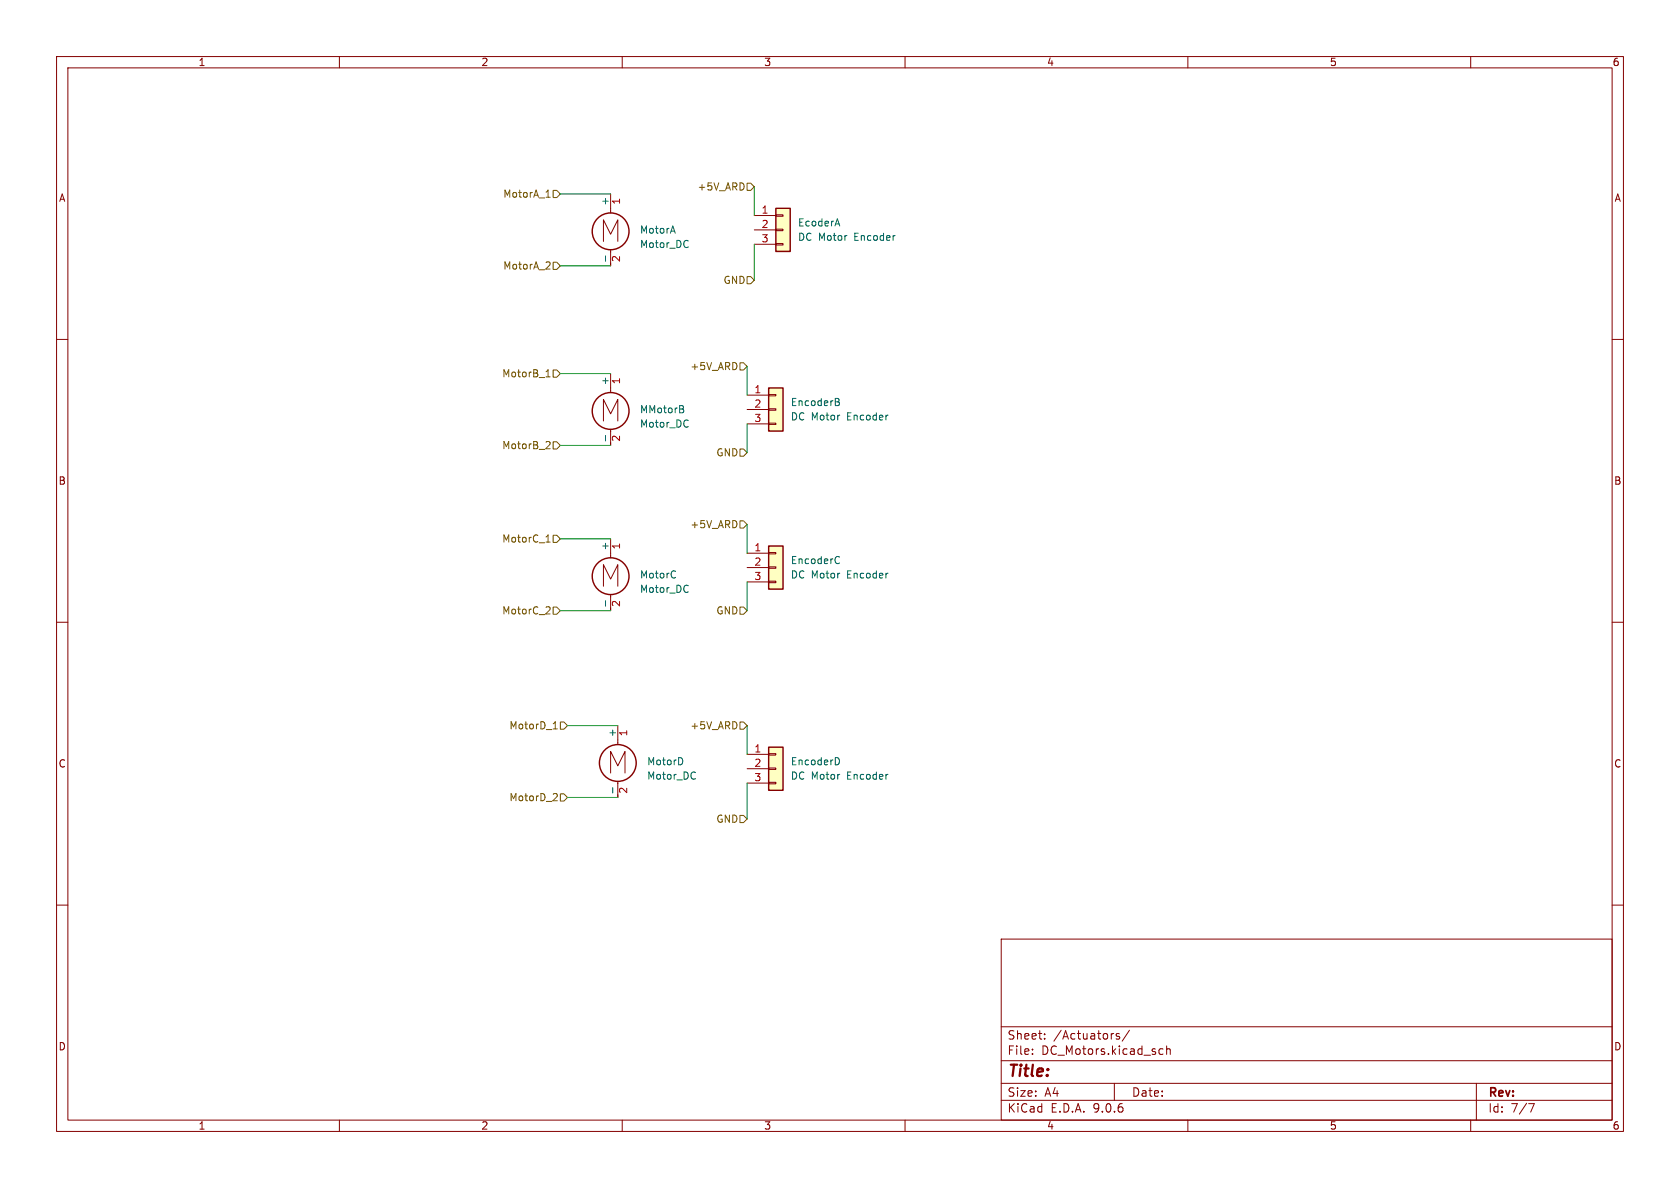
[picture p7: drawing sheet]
<svg xmlns="http://www.w3.org/2000/svg" width="297mm" height="210mm" viewBox="0 0 297 210" stroke-linecap="round" stroke-linejoin="round" font-family="sans-serif">
<g fill="none" stroke="#840000" stroke-width=".18">
<path d="M10 10h277v190h-277zM12 12h273v186h-273zM60 10v2M110 10v2M160 10v2M210 10v2M260 10v2M10 60h2M106.7 74.4v-3.8l1.2 2.6 1.3-2.6v3.8M107.9 66v3.4M107.9 75.9v2.8M285 60h2"/>
<path d="M10 110h2M285 110h2M10 160h2M177 166h108v32h-108zM285 160h2M60 198v2M110 198v2M160 198v2M177 194.5h108M177 191.5h108M177 187.5h108M177 181.5h108"/>
<path d="M182.5 186.3v.1M182.5 185.5v.1M184.7 183.6v.1M184.7 182.8v.1M197 191.5v3M197.9 182.8l-.4-.1-.2 .2 .1 .2 .5 .2v.3h-.6M199.7 182.1l-1.3 2M205 186.3h.6M205 185.5h.6M206.2 185.5l.3-.1 .3 .1 .1 .9M206.2 184.9v1.5M210 198v2"/>
<path d="M260 198v2M261 191.5v6.5M270.2 195.1h1l-.6 1.5"/>
</g>
<circle cx="107.9" cy="72.6" r="3.3" fill="none" stroke="#840000" stroke-width=".25"/>
<path d="M107 77v1M120.8 72.4l.1 .1-.1 .4M120.8 71.8v.4M121.6 74.3l.1 .1M121.7 75.4h-.1" fill="none" stroke="#006464" stroke-width=".18"/>
<path d="M135.9 96.5h2.5v7.6h-2.5z" fill="#ffffc2"/>
<g fill="none" stroke="#840000" stroke-width=".25">
<path d="M135.9 96.5h2.5v7.6h-2.5z"/>
<circle cx="107.9" cy="101.9" r="3.3"/>
</g>
<path d="M107.9 95.3v3.3M132.1 97.8h3.8M135.9 97.7h1.3v.2h-1.3zM106.7 103.6v-3.8l1.2 2.6 1.3-2.6v3.8M107.9 105.1v2.9M132.1 100.3h3.8M132.1 102.9h3.8M135.9 100.2h1.3v.3h-1.3zM135.9 102.7h1.3v.3h-1.3z" fill="none" stroke="#840000" stroke-width=".18"/>
<path d="M148 98.4l.4 .1M148.4 99.5l-.4 .1M107 106.2v1M119.4 101h.1M119.4 102.1h.1M121.6 103.5l.1 .1M121.7 104.6l-.1 .1" fill="none" stroke="#006464" stroke-width=".18"/>
<path d="M135.9 132.1h2.5v7.6h-2.5z" fill="#ffffc2"/>
<g fill="none" stroke="#840000" stroke-width=".25">
<path d="M135.9 132.1h2.5v7.6h-2.5z"/>
<circle cx="107.9" cy="40.9" r="3.3"/>
</g>
<path d="M107.9 34.3v3.3M106.7 42.7v-3.8l1.2 2.5 1.3-2.5v3.8M107.9 44.1v2.9M132.1 133.4h3.8M132.1 135.9h3.8M132.1 138.4h3.8M135.9 133.2h1.3v.3h-1.3zM135.9 135.8h1.3v.2h-1.3zM135.9 138.3h1.3v.3h-1.3z" fill="none" stroke="#840000" stroke-width=".18"/>
<path d="M118.9 39.9l.5 1.3M107 45.2v1M121.6 42.5l.1 .1M121.7 43.6l-.1 .1M148 133.9a.68 .68 0 0 1 .4 .7 .68 .68 0 0 1-.4 .6" fill="none" stroke="#006464" stroke-width=".18"/>
<path d="M135.9 68.6h2.5v7.6h-2.5z" fill="#ffffc2"/>
<path d="M135.9 68.6h2.5v7.6h-2.5z" fill="none" stroke="#840000" stroke-width=".25"/>
<path d="M132.1 69.9h3.8M132.1 72.4h3.8M132.1 74.9h3.8M135.9 69.7h1.3v.3h-1.3zM135.9 72.3h1.3v.2h-1.3zM135.9 74.8h1.3v.3h-1.3z" fill="none" stroke="#840000" stroke-width=".18"/>
<path d="M147.7 70.4l.6 .2v.2l-.2 .2M147.7 71h.4M148.1 71l.3 .3-.1 .3-.6 .1" fill="none" stroke="#006464" stroke-width=".18"/>
<path d="M137.2 36.8h2.5v7.7h-2.5z" fill="#ffffc2"/>
<g fill="none" stroke="#840000" stroke-width=".25">
<path d="M137.2 36.8h2.5v7.7h-2.5z"/>
<circle cx="109.2" cy="134.9" r="3.3"/>
</g>
<path d="M133.3 38.1h3.9M137.2 38h1.2v.2h-1.2zM133.3 40.6h3.9M133.3 43.2h3.9M137.2 40.5h1.2v.3h-1.2zM137.2 43.1h1.2v.2h-1.2zM107.9 136.7v-3.9l1.3 2.6 1.3-2.6v3.9M109.2 128.3v3.3M109.2 138.1v2.9" fill="none" stroke="#840000" stroke-width=".18"/>
<path d="M148 38.7l.5 1.2M108.3 139.2v1M120.6 134.2v.7M122.9 136.5v.1M122.9 137.6v.1" fill="none" stroke="#006464" stroke-width=".18"/>
<g fill="none" stroke="#725600" stroke-width=".18">
<path d="M96.5 34.9h.8M96.8 33.8l.1-.2v1.3M97.8 33.7h.6l.7 .6-.7 .6h-.6zM132.1 32.4h.6l.6 .6-.6 .7h-.6zM97 46.3l.3 .2-.1 .3-.7 .8h.8M97.8 46.4h.6l.7 .6-.7 .6h-.6zM132.1 48.9h.6l.6 .6-.6 .7h-.6zM96.5 65.7l.4-.4v1.3M96.5 66.6h.8M96.7 78l.4 .1 .2 .3-.8 .9h.8M97.8 65.4h.6l.7 .6-.7 .7h-.6zM97.8 78.1h.6l.7 .6-.7 .7h-.6z"/>
<path d="M130.8 79.4h.6l.7 .6-.7 .6h-.6zM130.8 64.1h.6l.7 .7-.7 .6h-.6zM96.5 95.8h.8M96.7 94.9l.2-.3v1.2M97.8 94.6h.6l.7 .7-.7 .6h-.6zM130.8 92.1h.6l.7 .6-.7 .6h-.6zM96.7 107.3h.4l.2 .3-.8 .9h.8M97.8 107.3h.6l.7 .7-.7 .6h-.6zM130.8 107.3h.6l.7 .7-.7 .6h-.6zM97.8 128.8h.7M97.9 127.9l.3-.3v1.2M99.1 127.6h.6l.6 .7-.6 .6h-.6z"/>
<path d="M130.8 127.6h.6l.7 .7-.7 .6h-.6zM98 140.3h.4l.1 .3-.8 .9h.8M99.1 140.3h.6l.6 .7-.6 .6h-.6zM130.8 144.1h.6l.7 .7-.7 .6h-.6z"/>
</g>
<g fill="none" stroke="#009600" stroke-width=".18">
<path d="M99.1 34.3h8.8M133.3 33v5.1M99.1 47h8.8M133.3 43.2v6.3M99.1 66h8.8M99.1 78.7h8.8M132.1 64.8v5.1M132.1 74.9v5.1M99.1 95.3h8.8M132.1 92.7v5.1M99.1 108h8.8M132.1 102.9v5.1"/>
<path d="M100.3 128.3h8.9M132.1 128.3v5.1M132.1 138.4v6.4M100.3 141h8.9"/>
</g>
<text font-size="2.8" fill="#840000" x="178" y="190.9">Title:</text>
<g font-size="2.1" fill="#840000">
<text x="178" y="184">Sheet:</text>
<text x="186.2" y="184">/Actuators/</text>
<text x="178" y="186.7">File:</text>
<text x="184.1" y="186.7">DC_Motors.kicad_sch</text>
<text x="178" y="196.9">KiCad</text>
<text x="178" y="194.1">Size:</text>
<text x="184.7" y="194.1">A4</text>
<text x="185.7" y="196.9">E.D.A.</text>
<text x="193.3" y="196.9">9.0.6</text>
<text x="200" y="194.1">Date:</text>
<text x="263" y="194.3">Rev:</text>
<text x="263" y="196.9">Id:</text>
<text x="267.1" y="196.9">7/7</text>
</g>
<g font-size="1.8" fill="#840000">
<text x="35" y="11.9">1</text>
<text x="85" y="11.9">2</text>
<text x="135" y="11.9">3</text>
<text x="185" y="11.9">4</text>
<text x="235" y="11.9">5</text>
<text x="285" y="11.9">6</text>
<text x="10.3" y="35.9">A</text>
<text x="285.3" y="35.9">A</text>
<text x="10.3" y="85.9">B</text>
<text x="285.3" y="85.9">B</text>
<text x="10.3" y="135.9">C</text>
<text x="285.3" y="135.9">C</text>
<text x="10.3" y="185.9">D</text>
<text x="285.3" y="185.9">D</text>
<text x="35" y="199.9">1</text>
<text x="85" y="199.9">2</text>
<text x="135" y="199.9">3</text>
<text x="185" y="199.9">4</text>
<text x="235" y="199.9">5</text>
<text x="285" y="199.9">6</text>
</g>
<g font-size="1.8" fill="#725600">
<text x="88.9" y="35.2">MotorA_1</text>
<text x="123.2" y="33.9">+5V_ARD</text>
<text x="88.9" y="47.9">MotorA_2</text>
<text x="127.8" y="50.4">GND</text>
<text x="121.9" y="65.6">+5V_ARD</text>
<text x="88.7" y="66.9">MotorB_1</text>
<text x="88.7" y="79.6">MotorB_2</text>
<text x="126.5" y="80.9">GND</text>
<text x="121.9" y="93.6">+5V_ARD</text>
<text x="88.7" y="96.1">MotorC_1</text>
<text x="88.7" y="108.8">MotorC_2</text>
<text x="126.5" y="108.8">GND</text>
<text x="90" y="129.1">MotorD_1</text>
<text x="121.9" y="129.1">+5V_ARD</text>
<text x="90" y="141.8">MotorD_2</text>
<text x="126.5" y="145.6">GND</text>
</g>
<g font-size="1.8" fill="#006464">
<text x="107.7" y="36.4" transform="rotate(-90 107.7 36.4)">+</text>
<text x="113" y="41.5">MotorA</text>
<text x="141" y="40.2">EcoderA</text>
<text x="113" y="44">Motor_DC</text>
<text x="141" y="42.8">DC Motor</text>
<text x="151.1" y="42.8">Encoder</text>
<text x="107.7" y="68.2" transform="rotate(-90 107.7 68.2)">+</text>
<text x="139.7" y="72">EncoderB</text>
<text x="113" y="73.3">MMotorB</text>
<text x="113" y="75.8">Motor_DC</text>
<text x="139.7" y="74.5">DC Motor</text>
<text x="149.9" y="74.5">Encoder</text>
<text x="107.7" y="97.4" transform="rotate(-90 107.7 97.4)">+</text>
<text x="139.7" y="99.9">EncoderC</text>
<text x="113" y="102.5">MotorC</text>
<text x="113" y="105">Motor_DC</text>
<text x="139.7" y="102.5">DC Motor</text>
<text x="149.9" y="102.5">Encoder</text>
<text x="109" y="130.4" transform="rotate(-90 109 130.4)">+</text>
<text x="114.3" y="135.5">MotorD</text>
<text x="139.7" y="135.5">EncoderD</text>
<text x="114.3" y="138">Motor_DC</text>
<text x="139.7" y="138">DC Motor</text>
<text x="149.9" y="138">Encoder</text>
</g>
<g font-size="1.8" fill="#a90000">
<text x="109.9" y="36.3" transform="rotate(-90 109.9 36.3)">1</text>
<text x="134.5" y="37.8">1</text>
<text x="134.5" y="40.4">2</text>
<text x="109.9" y="46.4" transform="rotate(-90 109.9 46.4)">2</text>
<text x="134.5" y="42.9">3</text>
<text x="109.9" y="68" transform="rotate(-90 109.9 68)">1</text>
<text x="133.3" y="69.6">1</text>
<text x="133.3" y="72.1">2</text>
<text x="133.3" y="74.7">3</text>
<text x="109.9" y="78.2" transform="rotate(-90 109.9 78.2)">2</text>
<text x="109.9" y="97.2" transform="rotate(-90 109.9 97.2)">1</text>
<text x="133.3" y="97.5">1</text>
<text x="133.3" y="100.1">2</text>
<text x="109.9" y="107.4" transform="rotate(-90 109.9 107.4)">2</text>
<text x="133.3" y="102.6">3</text>
<text x="111.2" y="130.2" transform="rotate(-90 111.2 130.2)">1</text>
<text x="133.3" y="133.1">1</text>
<text x="133.3" y="135.6">2</text>
<text x="111.2" y="140.4" transform="rotate(-90 111.2 140.4)">2</text>
<text x="133.3" y="138.2">3</text>
</g>
</svg>
